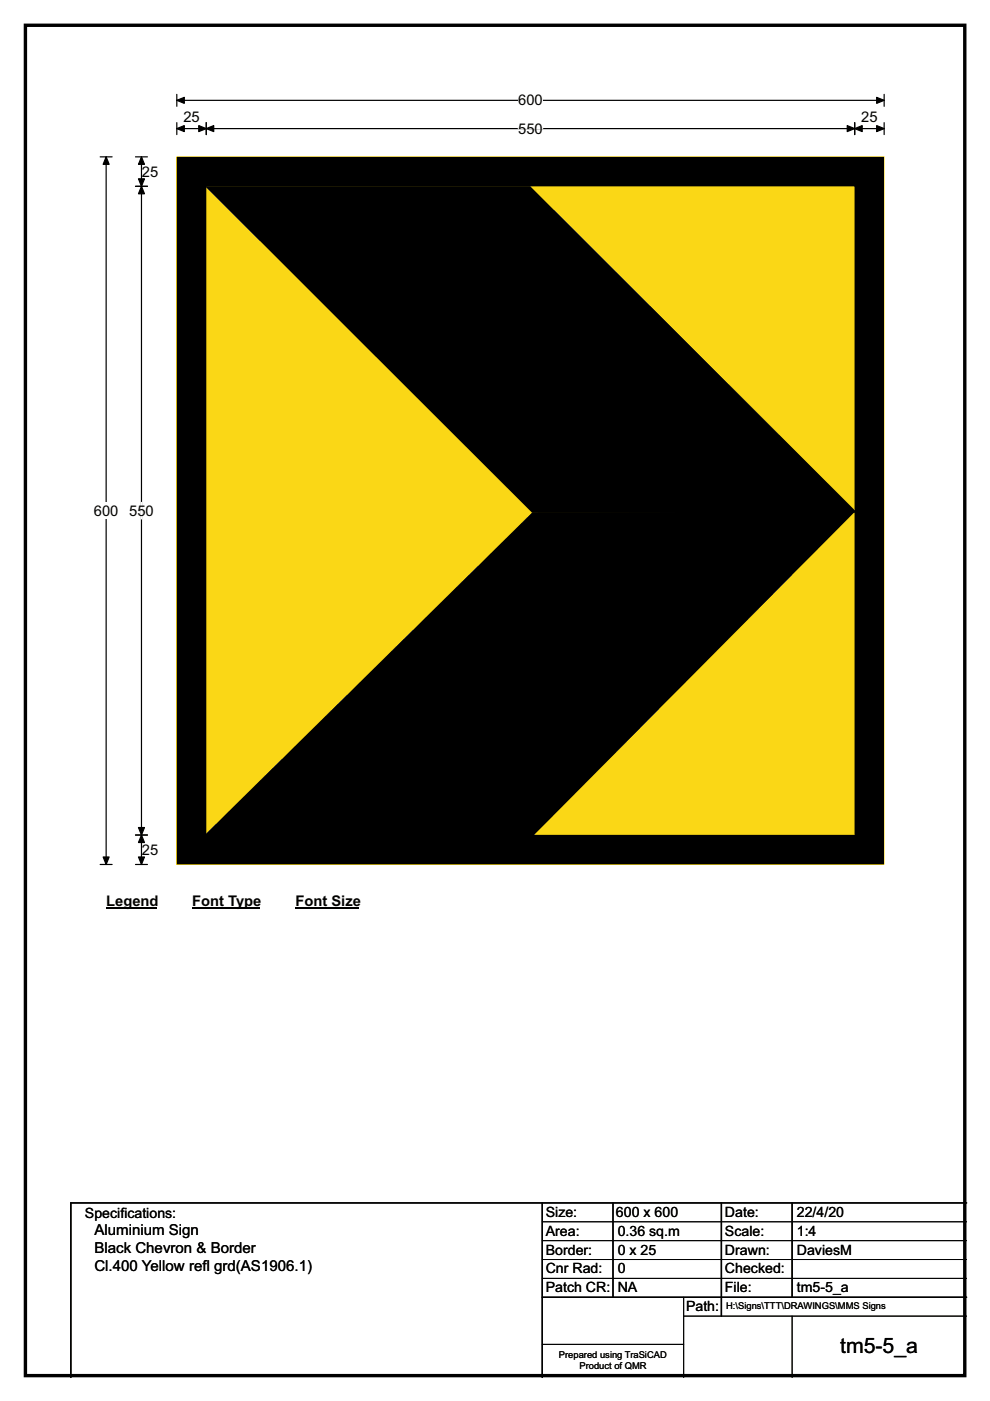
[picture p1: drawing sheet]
<svg xmlns="http://www.w3.org/2000/svg" width="210mm" height="297mm" viewBox="0 0 210 297" stroke-linecap="round" stroke-linejoin="round" font-family="sans-serif">
<path d="M5.4 5.4h199.2v286.3h-199.2z" fill="none" stroke="#000" stroke-width=".72"/>
<path d="M37.5 21.3h150M37.5 20v2.5M187.5 20v2.5" fill="none" stroke="#000" stroke-width=".25"/>
<g fill="#000" stroke="#000" stroke-width=".25">
<path d="M37.5 21.3l1.6-.7v1.3z" fill-rule="evenodd"/>
<path d="M185.9 20.6l1.6 .7-1.6 .6z" fill-rule="evenodd"/>
</g>
<path d="M109.9 19.5h5.2v3.5h-5.2z" fill="#fff"/>
<path d="M21.2 33.3h2.6M22.5 33.3v150M37.5 27.3h150M37.5 26v2.5M43.7 26v2.5M181.3 26v2.5M187.5 26v2.5M21.2 183.3h2.6" fill="none" stroke="#000" stroke-width=".25"/>
<g fill="#000" stroke="#000" stroke-width=".25">
<path d="M22.5 33.3l.6 1.5h-1.2z" fill-rule="evenodd"/>
<path d="M37.5 27.3l1.6-.7v1.3z" fill-rule="evenodd"/>
<path d="M43.7 27.3l1.6-.7v1.3z" fill-rule="evenodd"/>
<path d="M42.2 26.6l1.5 .7-1.5 .6z" fill-rule="evenodd"/>
<path d="M179.7 26.6l1.6 .7-1.6 .6z" fill-rule="evenodd"/>
<path d="M181.3 27.3l1.6-.7v1.3z" fill-rule="evenodd"/>
<path d="M185.9 26.6l1.6 .7-1.6 .6z" fill-rule="evenodd"/>
<path d="M21.9 181.7h1.2l-.6 1.6z" fill-rule="evenodd"/>
</g>
<path d="M109.9 27.3h5.2" fill="none" stroke="#fff" stroke-width=".25"/>
<path d="M19.9 106.5h5.2v3.5h-5.2z" fill="#fff"/>
<path d="M28.7 39.5h2.6M28.7 33.3h2.6M30 33.3v150M28.7 177h2.6M28.7 183.3h2.6" fill="none" stroke="#000" stroke-width=".25"/>
<g fill="#000" stroke="#000" stroke-width=".25">
<path d="M30 39.5l.6 1.6h-1.2z" fill-rule="evenodd"/>
<path d="M30 33.3l.6 1.5h-1.2z" fill-rule="evenodd"/>
<path d="M29.4 37.9h1.2l-.6 1.6z" fill-rule="evenodd"/>
<path d="M29.4 175.5h1.2l-.6 1.5z" fill-rule="evenodd"/>
<path d="M30 177l.6 1.6h-1.2z" fill-rule="evenodd"/>
<path d="M29.4 181.7h1.2l-.6 1.6z" fill-rule="evenodd"/>
</g>
<path d="M30 106.5v3.5" fill="none" stroke="#fff" stroke-width=".25"/>
<path d="M22.5 189.3h10.8v3.5h-10.8z" fill="#fff"/>
<path d="M22.5 192.6h10.8" fill="none" stroke="#000" stroke-width=".32"/>
<path d="M40.8 189.3h14.4v3.5h-14.4z" fill="#fff"/>
<path d="M40.8 192.6h14.4" fill="none" stroke="#000" stroke-width=".32"/>
<path d="M62.7 189.3h13.4v3.5h-13.4z" fill="#fff"/>
<path d="M62.7 192.6h13.4" fill="none" stroke="#000" stroke-width=".32"/>
<path d="M37.5 33.3h150v150h-150z" fill="#fad716"/>
<path d="M37.5 33.3h150v150h-150z" fill="none" stroke="#fad716" stroke-width=".21"/>
<path d="M40.6 36.4h143.8v143.7h-143.8z" fill="none" stroke="#000" stroke-width="6.2"/>
<path d="M43.5 39.5h69l69.3 69.2h-68.9zM43 177.4l70-68.8 68.3-.1-68.8 69.3z" fill="#000"/>
<path d="M115 255v37M130 255v20M153 255v24M168 255v20M205 255h-190v37M115 275h90" fill="none" stroke="#000" stroke-width=".3"/>
<path d="M115 259h90M115 263h90M115 267h90M115 271h90M145 279h60M145 275v17M168 279v13M115 285h30" fill="none" stroke="#000" stroke-width=".21"/>
<text font-size="4.5" x="178.2" y="286.9">tm5-5_a</text>
<g font-size="3.2">
<text x="20" y="261.9">Aluminium Sign</text>
<text x="20" y="265.8">Black Chevron &amp; Border</text>
<text x="20" y="269.6">Cl.400 Yellow ref</text>
<text x="42.9" y="269.6">l grd(AS1906.1)</text>
</g>
<g font-size="3.1">
<text x="109.9" y="22.3">600</text>
<text x="38.9" y="25.9">25</text>
<text x="109.9" y="28.3">550</text>
<text x="182.7" y="25.9">25</text>
<text x="30.1" y="37.4">25</text>
<text x="19.9" y="109.3">600</text>
<text x="27.4" y="109.3">550</text>
<text x="30.1" y="181.2">25</text>
<text x="22.5" y="192.1">Legend</text>
<text x="40.8" y="192.1">Font Type</text>
<text x="62.7" y="192.1">Font Size</text>
</g>
<g font-size="3">
<text x="115.8" y="258">Size:</text>
<text x="130.7" y="258">600 x 600</text>
<text x="153.8" y="258">Date:</text>
<text x="169" y="258">22/4/20</text>
<text x="18" y="258.2">Specif</text>
<text x="25.5" y="258.2">ications:</text>
<text x="115.8" y="262">Area:</text>
<text x="131" y="262">0.36 sq.m</text>
<text x="153.8" y="262">Scale:</text>
<text x="169" y="262">1:4</text>
<text x="115.8" y="266">Border:</text>
<text x="115.8" y="270">Cnr Rad:</text>
<text x="131" y="266">0 x 25</text>
<text x="131" y="270">0</text>
<text x="153.8" y="266">Drawn:</text>
<text x="153.8" y="270">Checked:</text>
<text x="169" y="266">DaviesM</text>
<text x="115.8" y="274">Patch CR:</text>
<text x="131" y="274">NA</text>
<text x="153.8" y="274">File:</text>
<text x="169" y="274">tm5-5_a</text>
<text x="145.5" y="278">Path:</text>
</g>
<g font-size="2">
<text x="154" y="277.6">H:\Signs\TTT\DRAWINGS\MMS Signs</text>
<text x="118.5" y="287.8">Prepared using TraSiCAD</text>
<text x="122.9" y="290.2">Product of QMR</text>
</g>
</svg>
